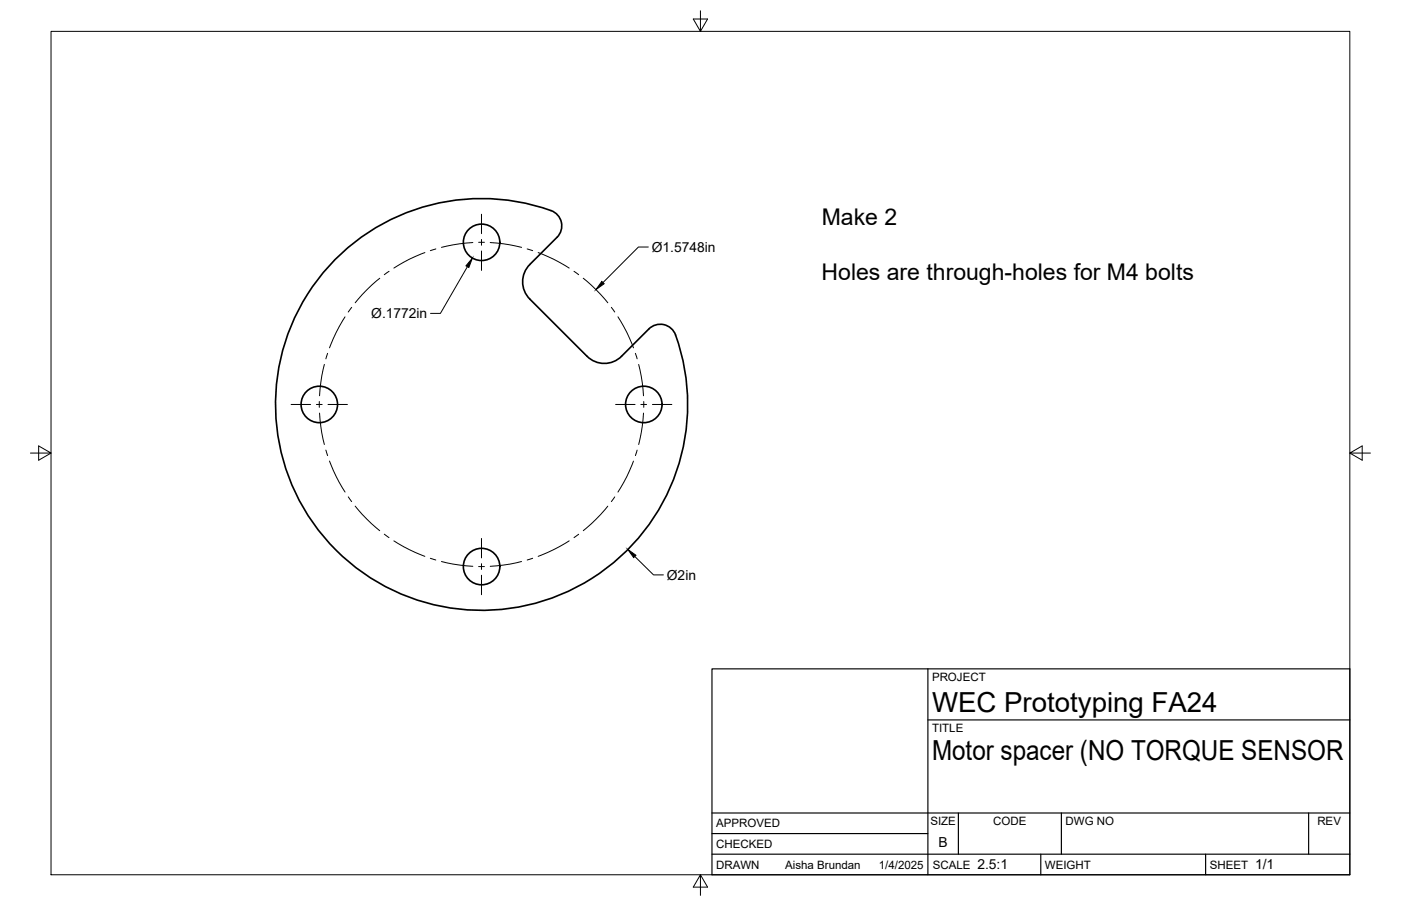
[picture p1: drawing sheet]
<svg xmlns="http://www.w3.org/2000/svg" width="432mm" height="279mm" viewBox="0 0 432 279" stroke-linecap="round" stroke-linejoin="round" font-family="sans-serif">
<!-- layer: Visible -->
<g fill="none" stroke="#000" stroke-width=".51">
<path d="M103.9 79.4a63.4 63.4 0 0 1 66.6-14.2 5 5 0 0 1 1.2 8l-8.4 8.4a7.5 7.5 0 0 0 0 10.6l17.7 17.7a7.5 7.5 0 0 0 10.6 0l8.4-8.4a5 5 0 0 1 8.2 1.8 63.5 63.5 0 0 1-73.9 83.3 63.5 63.5 0 0 1-30.4-107.2z"/>
<circle cx="148.4" cy="74.7" r="5.6"/>
<circle cx="98.4" cy="124.7" r="5.6"/>
<circle cx="198.4" cy="124.7" r="5.6"/>
<circle cx="148.4" cy="174.7" r="5.6"/>
</g>
<!-- layer: Border -->
<path d="M15.7 9.7h400.3v260.1h-400.3zM215.9 3.3v6.4l-2.2-3.8h4.4l-2.2 3.8M9.4 139.7h6.3l-3.8-2.2v4.4l3.8-2.2M416 139.7l3.8 2.2v-4.4l-3.8 2.2h6.4M215.9 269.8l2.2 3.8h-4.4l2.2-3.8v6.3" fill="none" stroke="#000" stroke-width=".31"/>
<!-- layer: Titleblock -->
<path d="M219.4 206.3h196.6v63.5h-196.6zM286 206.3v63.5M286 222h130M219.4 257.1h66.6M219.4 250.7h196.6M295.4 250.7v12.7M327.1 250.7v12.7M403.3 250.7v12.7M219.4 263.4h196.6M320.8 263.4v6.4M371.6 263.4v6.4" fill="none" stroke="#000" stroke-width=".36"/>
<!-- layer: Smart Centers -->
<g fill="none" stroke="#000" stroke-width=".31">
<path d="M131 77.9l-4.8 2-4.8 2.8M134.3 76.8l-1.7 .5M145.7 74.8l-4 .4-5.6 1.1M147.5 74.7h1.8M148.4 66.1v6M148.4 73.9v1.7M148.4 77.4v6M151.1 74.8l4 .4 5.7 1.1M162.5 76.8l1.7 .5M165.9 77.9l4.7 2 4.8 2.8M106.3 97.7l-2.7 4.8-2 4.8M108.4 94.8l-1.1 1.4"/>
<path d="M117.1 85.8l-4 3.6-3.6 4M119.9 83.7l-1.5 1M176.9 83.7l1.5 1M179.8 85.8l3.9 3.6 3.6 4M188.4 94.8l1.1 1.4M190.5 97.7l2.7 4.8 2 4.8M100 112.4l-.8 3.6-.7 6M101 109l-.6 1.7M195.8 109l.6 1.7M196.8 112.4l1.2 5.6 .3 4M89.7 124.7h6M97.5 124.7h1.8"/>
<path d="M98.4 123.8v1.8M98.5 127.4l.7 6.1 .8 3.6M100.4 138.8l.6 1.7M101.1 124.7h6M189.7 124.7h6M196.4 138.8l-.6 1.7M197.5 124.7h1.8M198.3 127.4l-.3 4-1.2 5.7M198.4 123.8v1.8M201.1 124.7h6M101.6 142.2l2 4.7 2.7 4.8M107.3 153.2l1.1 1.5"/>
<path d="M109.5 156.1l3.6 4 3.9 3.6M187.3 156.1l-3.6 4-3.9 3.6M189.5 153.2l-1.1 1.5M195.2 142.2l-2 4.7-2.7 4.8M118.4 164.7l1.5 1.1M121.4 166.8l4.8 2.7 4.7 2.1M132.6 172.2l1.7 .5M136.1 173.2l3.6 .8 6 .6M147.5 174.7h1.8M148.4 166.1v5.9M148.4 173.8v1.8M148.4 177.4v6"/>
<path d="M160.7 173.2l-3.6 .8-6 .6M164.2 172.2l-1.7 .5M175.4 166.8l-4.8 2.7-4.7 2.1M178.4 164.8l-1.5 1"/>
</g>
<!-- layer: FD_Dimensions -->
<path d="M199.8 76.2h-3l-11 10.9M144.1 82.2l-8.4 14.4h-3M195.6 171.6l5.8 5.7h3.1" fill="none" stroke="#000" stroke-width=".31"/>
<path d="M145.6 79.6l-1.1 2.9-.9-.5zM185.5 86.8l.7 .7-2.5 1.8zM193.5 169.4l2.5 1.8-.7 .8z" fill="#000" stroke="#000" stroke-width=".31"/>
<g font-size="8.5">
<text x="287.3" y="219.5">WEC Prototyping FA24</text>
<text x="287.3" y="234.5">Motor spacer (NO TORQUE SENSOR</text>
</g>
<g font-size="7.1">
<text x="253.3" y="69.4">Make 2</text>
<text x="253.2" y="86.5">Holes are through-holes for M4 bolts</text>
</g>
<g font-size="4.3">
<text x="200.9" y="77.6">Ø1.5748in</text>
<text x="114.4" y="98.1">Ø.1772in</text>
<text x="205.5" y="178.8">Ø2in</text>
<text x="289.3" y="261.2">B</text>
<text x="301.2" y="268.1">2.5:1</text>
<text x="386.8" y="268.1">1/1</text>
</g>
<g font-size="3.5">
<text x="287.3" y="210.1">PROJECT</text>
<text x="287.3" y="225.8">TITLE</text>
<text x="220.7" y="255.2">APPROVED</text>
<text x="286.7" y="254.5">SIZE</text>
<text x="306.1" y="254.5">CODE</text>
<text x="328.4" y="254.5">DWG NO</text>
<text x="406" y="254.5">REV</text>
<text x="220.7" y="261.5">CHECKED</text>
<text x="220.7" y="267.9">DRAWN</text>
<text x="242" y="267.9">Aisha Brundan</text>
<text x="270.9" y="267.9">1/4/2025</text>
<text x="287.5" y="267.9">SCALE</text>
<text x="322.1" y="267.9">WEIGHT</text>
<text x="372.9" y="267.9">SHEET</text>
</g>
</svg>
